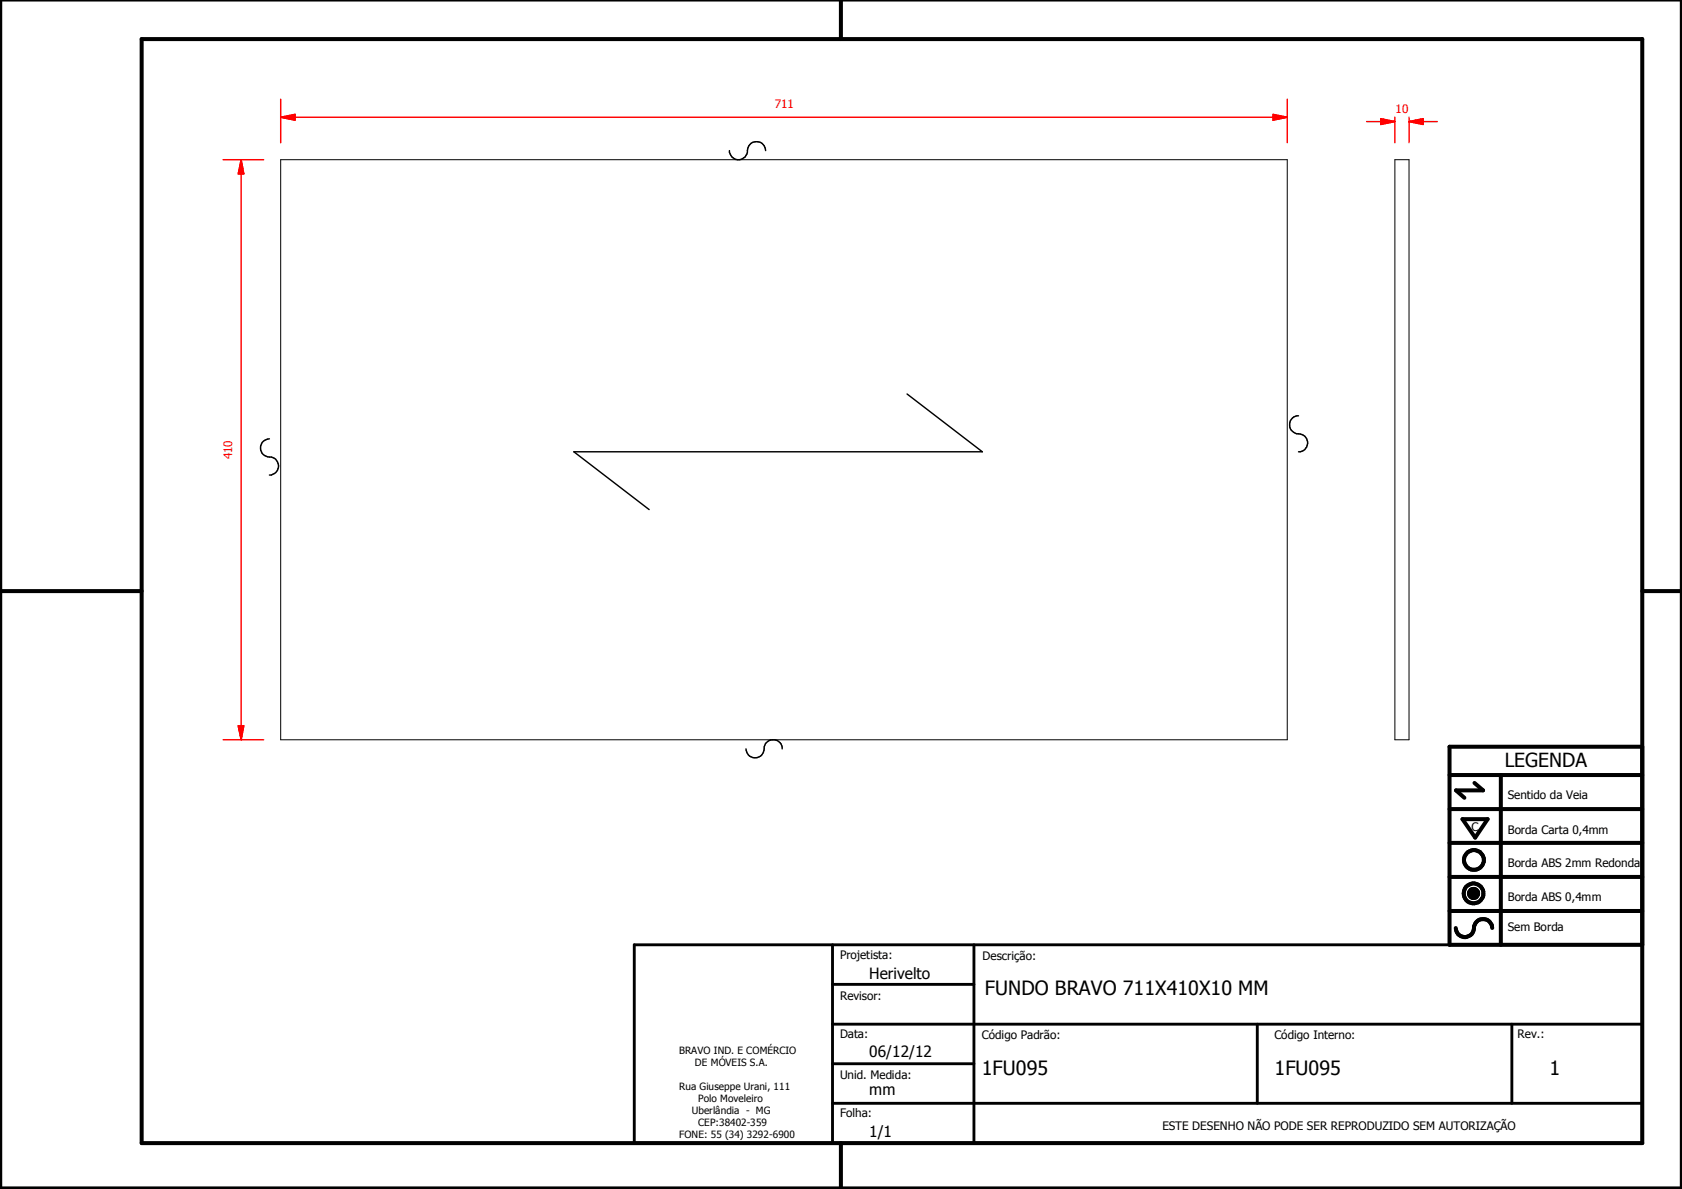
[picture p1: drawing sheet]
<svg xmlns="http://www.w3.org/2000/svg" width="297mm" height="210mm" viewBox="0 0 297 210" stroke-linecap="round" stroke-linejoin="round" font-family="sans-serif">
<g fill="none" stroke="#000" stroke-width=".18">
<path d="M49.6 28.2h177.7v102.4h-177.7zM246.3 28.2h2.5v102.4h-2.5zM259.4 157.6l1.6 .1zM259.4 157.7l1.6 .1zM259.4 157.8l1.6 .1zM259.4 157.9h1.6v.1zM259.4 157.9l1.6 .1h-1.5zM259.4 157.6h1.6zM259.5 158h1.5zM259.5 158l1.4 .1zM259.5 157.5l1.5 .1h-1.6zM259.5 157.5l1.5 .1z"/>
<path d="M259.5 158.1h1.4zM259.5 157.4l1.5 .1h-1.5zM259.5 157.4l1.5 .1zM259.5 158.1l1.4 .1zM259.5 157.3l1.4 .1h-1.4zM259.5 157.3l1.4 .1zM259.6 158.2h1.3zM259.6 158.2h1.2zM259.6 157.2l1.3 .1h-1.4zM259.6 157.2l1.3 .1zM259.6 158.2l1.2 .1zM259.6 157.2h1.3z"/>
<path d="M259.7 158.3h1.1zM259.7 158.3l1 .1zM259.7 157.1l1.1 .1h-1.2zM259.7 157.1l1.1 .1zM259.7 157.1h1.1zM259.8 158.4h.9zM259.8 158.4h.8zM259.8 157.1h1zM259.8 157.1h.9zM259.8 158.4l.8 .1zM259.8 157l.9 .1zM259.8 157h.8z"/>
<path d="M259.9 158.5h.7zM259.9 158.5h.6zM259.9 157h.7zM260 158.5h.5zM260 158.5h.4zM260 157h.6zM260.1 158.5h.3zM260.1 158.5h.2zM260.1 156.9l.4 .1zM260.1 156.9h.3zM260.1 156.9h.2z"/>
</g>
<g fill="#000">
<path d="M259.4 157.6h1.6zM259.5 157.5l1.5 .1h-1.6zM259.5 157.5l1.5 .1zM259.5 157.4l1.5 .1h-1.5zM259.5 157.4l1.5 .1zM259.5 157.3l1.4 .1h-1.4zM259.5 157.3l1.4 .1zM259.6 157.2l1.3 .1h-1.4zM259.6 157.2l1.3 .1zM259.6 157.2h1.3zM259.7 157.1l1.1 .1h-1.2zM259.7 157.1l1.1 .1z"/>
<path d="M259.7 157.1h1.1zM259.8 157.1h1zM259.8 157.1h.9zM259.8 157l.9 .1zM259.8 157h.8zM259.9 157h.7zM260 157h.6zM260.1 156.9l.4 .1zM260.1 156.9h.3zM260.1 156.9h.2zM260.1 158.5h.2zM260 158.5h.4z"/>
<path d="M260.1 158.5h.3zM259.9 158.5h.6zM260 158.5h.5zM259.8 158.4l.8 .1zM259.9 158.5h.7zM259.8 158.4h.8zM259.7 158.3l1 .1zM259.8 158.4h.9zM259.6 158.2l1.2 .1zM259.7 158.3h1.1zM259.6 158.2h1.2zM259.5 158.1l1.4 .1z"/>
<path d="M259.6 158.2h1.3zM259.5 158l1.4 .1zM259.5 158.1h1.4zM259.4 157.9l1.6 .1h-1.5zM259.5 158h1.5zM259.4 157.6l1.6 .1zM259.4 157.7l1.6 .1zM259.4 157.8l1.6 .1zM259.4 157.9h1.6v.1z"/>
</g>
<g fill="none" stroke="#000" stroke-width=".71">
<path d="M148.5 0v6.9M297 -.1v209.9h-297v-209.9M25 6.9h265v194.9h-265zM0 104.4h25M290 104.4h7M256 136.8h34M260.4 138.2l1.5 1.3h-4.8l1.5 1.3M265 136.8v30M290 131.8h-34v35h34M256 154.8h34M256 148.8h34M256 142.8h34"/>
<path d="M258.3 144.6h4.4l-2.2 3.3zM256 160.8h34M257.1 163.8a1.62 1.62 0 0 0 1.8 1.6 1.62 1.62 0 0 0 1.4-1.9 1.63 1.63 0 0 1 1.7-1.2 1.63 1.63 0 0 1 1.5 1.5M148.5 201.8v8"/>
<circle cx="260.2" cy="157.7" r="1.76"/>
<circle cx="260.2" cy="157.7" r=".82"/>
<circle cx="260.3" cy="151.8" r="1.76"/>
</g>
<path d="M112 166.8h178v35h-178zM147 173.8h25M147 166.8v35M172 166.8v35M147 194.8h143M147 180.8h143M147 187.8h25M222 180.8v14M267 180.8v14" fill="none" stroke="#000" stroke-width=".51"/>
<path d="M49.6 20.7h2.5" fill="none" stroke="#f00" stroke-width=".25"/>
<path d="M49.6 20.7l2.5-.5v1z" fill="#f00"/>
<path d="M49.6 20.7l2.5-.5v1zM224.8 20.7h2.5" fill="none" stroke="#f00" stroke-width=".25"/>
<path d="M224.8 20.2l2.5 .5-2.5 .5z" fill="#f00"/>
<path d="M49.6 17.5v7.7M227.3 17.5v7.7M52.1 20.7h172.7M224.8 20.2l2.5 .5-2.5 .5zM42.6 128.1v2.5" fill="none" stroke="#f00" stroke-width=".25"/>
<path d="M42.1 128.1h.9l-.4 2.5z" fill="#f00"/>
<path d="M42.6 28.2v2.5M42.1 128.1h.9l-.4 2.5z" fill="none" stroke="#f00" stroke-width=".25"/>
<path d="M42.6 28.2l.4 2.5h-.9z" fill="#f00"/>
<path d="M39.4 28.2h7.2M42.6 28.2l.4 2.5h-.9zM42.6 30.7v97.4M248.8 21.5h2.5M39.4 130.6h7.2" fill="none" stroke="#f00" stroke-width=".25"/>
<path d="M248.8 21.5l2.5-.5v1z" fill="#f00"/>
<path d="M243.8 21.5h2.5M248.8 21.5l2.5-.5v1z" fill="none" stroke="#f00" stroke-width=".25"/>
<path d="M243.8 21l2.5 .5-2.5 .5z" fill="#f00"/>
<path d="M241.3 21.5h2.5M243.8 21l2.5 .5-2.5 .5zM246.3 20.7v4.5M248.8 20.7v4.5M251.3 21.5h2.5" fill="none" stroke="#f00" stroke-width=".25"/>
<path d="M128.8 26.6a1.62 1.62 0 0 0 1.8 1.6 1.62 1.62 0 0 0 1.4-1.9 1.6 1.6 0 0 1 1.8-1.3 1.6 1.6 0 0 1 1.4 1.6M47.6 77.5a1.62 1.62 0 0 0-1.6 1.8 1.62 1.62 0 0 0 1.9 1.4 1.6 1.6 0 0 1 1.3 1.7 1.6 1.6 0 0 1-1.6 1.5M160.2 69.6l13.3 10.2h-72.2l13.3 10.2M229.3 73.4a1.62 1.62 0 0 0-1.5 1.8 1.62 1.62 0 0 0 1.8 1.4 1.58 1.58 0 0 1 1.3 1.7 1.58 1.58 0 0 1-1.6 1.5M131.7 132.2a1.62 1.62 0 0 0 1.8 1.6 1.62 1.62 0 0 0 1.5-1.9 1.6 1.6 0 0 1 1.7-1.3 1.6 1.6 0 0 1 1.4 1.6" fill="none" stroke="#000" stroke-width=".25"/>
<g font-size="3.5">
<text x="173.9" y="175.7">FUNDO BRAVO 711X410X10 MM</text>
<text x="173.4" y="189.7">1FU095</text>
<text x="225.1" y="189.7">1FU095</text>
<text x="273.6" y="189.7">1</text>
</g>
<text font-size="3.4" x="265.7" y="135.4">LEGENDA</text>
<g font-size="2.7">
<text x="153.5" y="172.8">Herivelto</text>
<text x="153.5" y="186.6">06/12/12</text>
<text x="153.5" y="193.4">mm</text>
<text x="153.5" y="200.8">1/1</text>
</g>
<g font-size="2.1" fill="#f00">
<text x="136.8" y="19.1">711</text>
<text x="246.5" y="19.9">10</text>
<text x="41" y="81.1" transform="rotate(-90 41 81.1)">410</text>
</g>
<g font-size="2.1">
<text x="266.3" y="141.1">Sentido da Veia</text>
<text x="259.8" y="146.7">C</text>
<text x="266.3" y="147.2">Borda Carta 0,4mm</text>
<text x="266.3" y="153.1">Borda ABS 2mm Redonda</text>
<text x="266.3" y="159">Borda ABS 0,4mm</text>
<text x="266.3" y="164.4">Sem Borda</text>
<text x="148.4" y="169.3">Projetista:</text>
<text x="173.5" y="169.5">Descrição:</text>
<text x="148.4" y="176.6">Revisor:</text>
<text x="148.4" y="183.2">Data:</text>
<text x="173.4" y="183.3">Código Padrão:</text>
<text x="225.1" y="183.3">Código Interno:</text>
<text x="268" y="183.2">Rev.:</text>
<text x="148.4" y="190.5">Unid. Medida:</text>
<text x="148.4" y="197.2">Folha:</text>
<text x="205.3" y="199.5">ESTE DESENHO NÃO PODE SER REPRODUZIDO SEM AUTORIZAÇÃO</text>
</g>
<g font-size="1.8">
<text x="119.9" y="186">BRAVO IND. E COMÉRCIO</text>
<text x="122.7" y="188.1">DE MÓVEIS S.A.</text>
<text x="119.9" y="192.4">Rua Giuseppe Urani, 111</text>
<text x="122.2" y="196.7">Uberlândia - MG</text>
<text x="123.3" y="194.6">Polo Moveleiro</text>
<text x="119.9" y="201">FONE: 55 (34) 3292-6900</text>
<text x="123.3" y="198.8">CEP:38402-359</text>
</g>
</svg>
